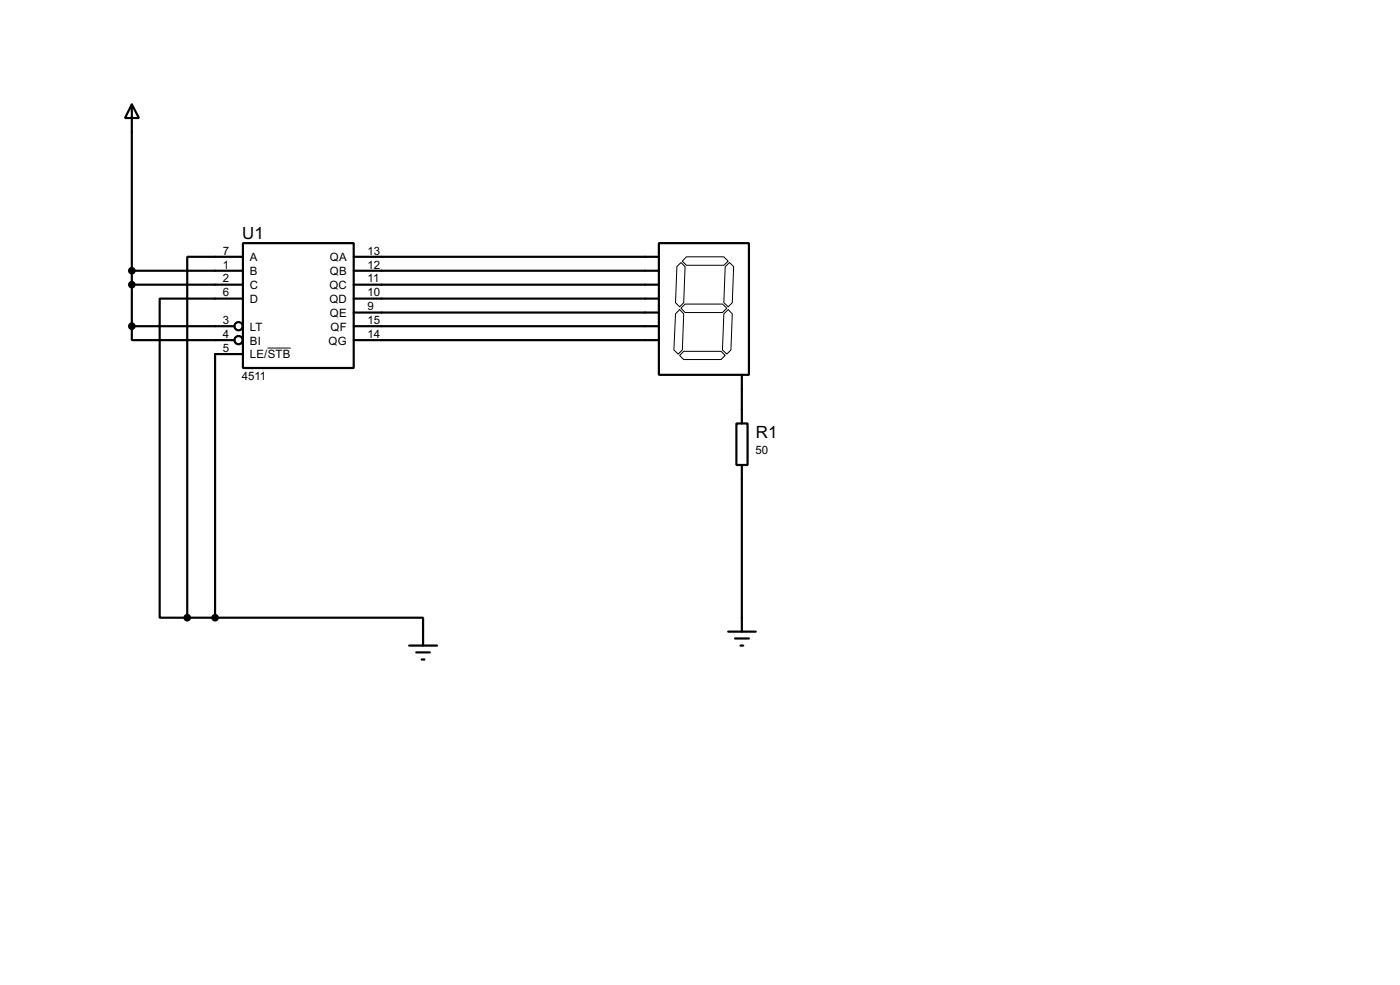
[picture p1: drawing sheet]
<svg xmlns="http://www.w3.org/2000/svg" width="256mm" height="180mm" viewBox="0 0 256 180" stroke-linecap="round" stroke-linejoin="round" font-family="sans-serif">
<g fill="none" stroke="#000" stroke-width=".4">
<path d="M24.2 19.1l1.3 2.5h-2.6zM24.2 19.1v40.6M24.2 59.7v2.6h18.8M24.2 49.6h20.3M24.2 52.1h20.3M24.2 59.7h18.8M44.5 44.5h20.3v22.9h-20.3zM44.5 54.7h-15.2v58.4h5M44.5 47h-10.2v66.1M64.8 47h55.9M64.8 49.6h55.9M64.8 52.1h55.9"/>
<path d="M64.8 54.7h55.9M64.8 57.2h55.9M64.8 59.7h55.9M120.7 44.5h16.5v24.1h-16.5zM44.5 64.8h-5.1v48.3M64.8 62.3h55.9M134.9 77.5h2.1v7.6h-2.1zM135.9 68.6v8.9M135.9 85.1v30.5M34.3 113.1h5.1M39.4 113.1h38.1v5.1M75 118.2h5.1"/>
<path d="M76.3 119.4h2.5M133.4 115.6h5.1M134.7 116.9h2.5M135.7 118.2h.5M77.3 120.7h.5"/>
<circle cx="43.7" cy="59.7" r=".75"/>
<circle cx="43.7" cy="62.3" r=".75"/>
</g>
<path d="M124 48.8l.8-.7 .7 .7-.2 6.6-.8 .8-.7-.8zM124.5 56.7l.8 .8-.3 6.6-.7 .7-.8-.7 .3-6.6zM124.8 56.4l.7-.7h6.9l.8 .7-.8 .8h-6.9zM125.8 47h6.8l.8 .8-.8 .8h-6.8l-.8-.8zM132.6 57.5l.8-.8 .8 .8-.3 6.6-.7 .7-.8-.7zM132.9 48.8l.8-.7 .7 .7-.2 6.6-.8 .8-.8-.8zM49 63.7h4.3M124.5 65.1l.8-.8h6.8l.8 .8-.8 .7h-6.8z" fill="none" stroke="#000" stroke-width=".18"/>
<g fill="#000" stroke="#000" stroke-width=".4">
<circle cx="24.1" cy="49.6" r=".5"/>
<circle cx="24.1" cy="52.1" r=".5"/>
<circle cx="24.1" cy="59.7" r=".5"/>
<circle cx="34.3" cy="113.1" r=".5"/>
<circle cx="39.4" cy="113.1" r=".5"/>
</g>
<g font-size="3.5">
<text x="44.4" y="43.7">U1</text>
<text x="138.5" y="80.2">R1</text>
</g>
<g font-size="2.4">
<text x="40.8" y="46.6">7</text>
<text x="45.8" y="47.8">A</text>
<text x="60.4" y="47.8">QA</text>
<text x="67.4" y="46.6">13</text>
<text x="40.8" y="49.2">1</text>
<text x="40.8" y="51.7">2</text>
<text x="45.8" y="50.4">B</text>
<text x="45.8" y="52.9">C</text>
<text x="60.3" y="52.9">QC</text>
<text x="60.4" y="50.4">QB</text>
<text x="67.4" y="49.2">12</text>
<text x="67.4" y="51.7">11</text>
<text x="40.8" y="54.3">6</text>
<text x="40.8" y="59.3">3</text>
<text x="45.8" y="55.4">D</text>
<text x="60.3" y="55.4">QD</text>
<text x="60.4" y="58">QE</text>
<text x="67.4" y="54.3">10</text>
<text x="67.4" y="56.8">9</text>
<text x="67.4" y="59.3">15</text>
<text x="40.8" y="61.9">4</text>
<text x="40.8" y="64.4">5</text>
<text x="45.8" y="60.5">LT</text>
<text x="45.8" y="63.1">BI</text>
<text x="45.8" y="65.6">LE/STB</text>
<text x="60.2" y="63.1">QG</text>
<text x="60.5" y="60.5">QF</text>
<text x="67.4" y="61.9">14</text>
<text x="44.3" y="69.5">4511</text>
<text x="138.4" y="83.1">50</text>
</g>
</svg>
